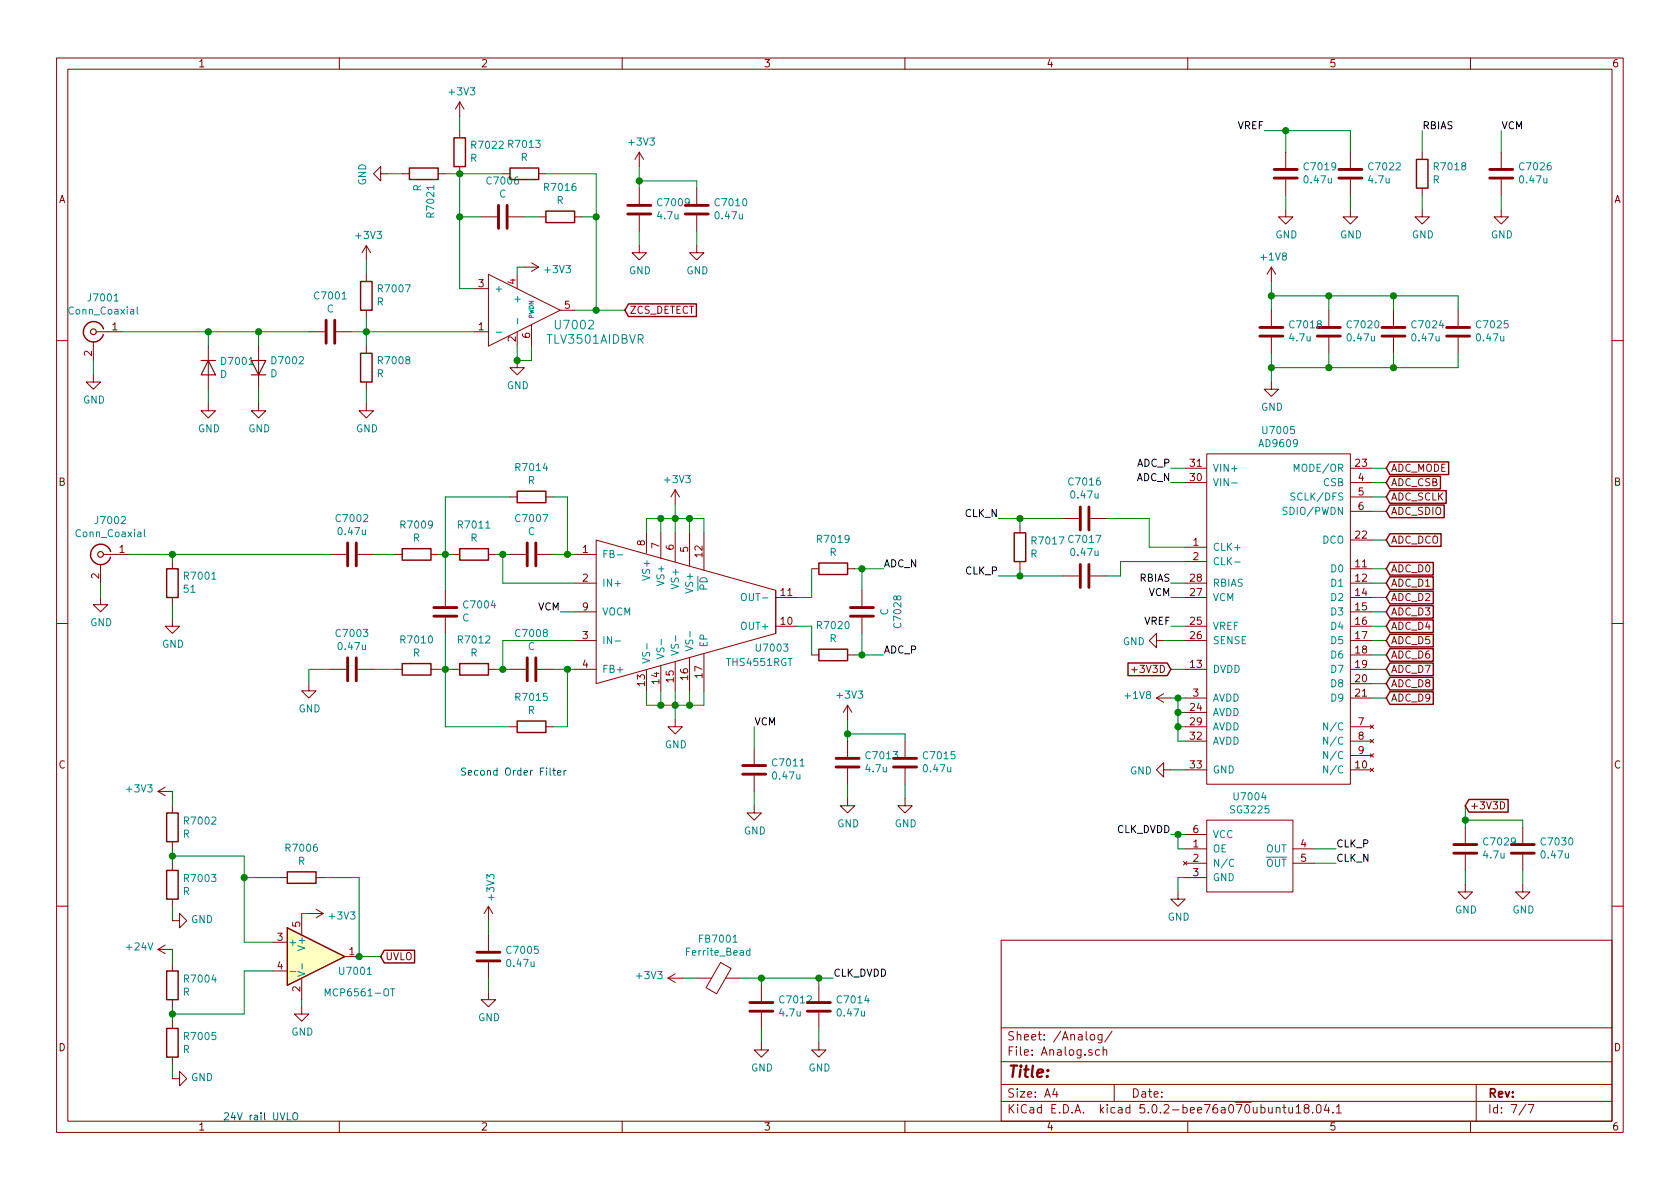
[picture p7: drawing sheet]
EESchema Schematic File Version 4
LIBS:controller-cache
EELAYER 26 0
EELAYER END
$Descr A4 11693 8268
encoding utf-8
Sheet 7 7
Title ""
Date ""
Rev ""
Comp ""
Comment1 ""
Comment2 ""
Comment3 ""
Comment4 ""
$EndDescr
$Comp
L wbraun_ic_lib:TLV3501AIDBVR U7002
U 1 1
P 3600 2150
F 0 "U7002" H 3850 2050 60  0000 L CNN
F 1 "TLV3501AIDBVR" H 3800 1950 60  0000 L CNN
F 2 "Package_TO_SOT_SMD:SOT-23-6" H 3400 2150 60  0001 C CNN
F 3 "" H 3400 2150 60  0000 C CNN
	1    3600 2150
	1    0    0    -1  
$EndComp
$Comp
L Amplifier_Operational:MCP6561-OT U7001
U 1 1
P 2200 6650
F 0 "U7001" H 2350 6550 50  0000 L CNN
F 1 "MCP6561-OT" H 2250 6400 50  0000 L CNN
F 2 "Package_TO_SOT_SMD:SOT-23-5" H 2100 6450 50  0001 L CNN
F 3 "http://ww1.microchip.com/downloads/en/DeviceDoc/22139C.pdf" H 2200 6850 50  0001 C CNN
	1    2200 6650
	1    0    0    -1  
$EndComp
$Comp
L Device:R R7006
U 1 1
P 2100 6100
F 0 "R7006" V 1893 6100 50  0000 C CNN
F 1 "R" V 1984 6100 50  0000 C CNN
F 2 "Resistor_SMD:R_0402_1005Metric" V 2030 6100 50  0001 C CNN
F 3 "~" H 2100 6100 50  0001 C CNN
	1    2100 6100
	0    1    1    0   
$EndComp
$Comp
L Device:R R7002
U 1 1
P 1200 5750
F 0 "R7002" H 1270 5796 50  0000 L CNN
F 1 "R" H 1270 5705 50  0000 L CNN
F 2 "Resistor_SMD:R_0402_1005Metric" V 1130 5750 50  0001 C CNN
F 3 "~" H 1200 5750 50  0001 C CNN
	1    1200 5750
	1    0    0    -1  
$EndComp
$Comp
L Device:R R7003
U 1 1
P 1200 6150
F 0 "R7003" H 1270 6196 50  0000 L CNN
F 1 "R" H 1270 6105 50  0000 L CNN
F 2 "Resistor_SMD:R_0402_1005Metric" V 1130 6150 50  0001 C CNN
F 3 "~" H 1200 6150 50  0001 C CNN
	1    1200 6150
	1    0    0    -1  
$EndComp
$Comp
L Device:R R7004
U 1 1
P 1200 6850
F 0 "R7004" H 1270 6896 50  0000 L CNN
F 1 "R" H 1270 6805 50  0000 L CNN
F 2 "Resistor_SMD:R_0402_1005Metric" V 1130 6850 50  0001 C CNN
F 3 "~" H 1200 6850 50  0001 C CNN
	1    1200 6850
	1    0    0    -1  
$EndComp
$Comp
L Device:R R7005
U 1 1
P 1200 7250
F 0 "R7005" H 1270 7296 50  0000 L CNN
F 1 "R" H 1270 7205 50  0000 L CNN
F 2 "Resistor_SMD:R_0402_1005Metric" V 1130 7250 50  0001 C CNN
F 3 "~" H 1200 7250 50  0001 C CNN
	1    1200 7250
	1    0    0    -1  
$EndComp
Wire Wire Line
	2250 6100 2500 6100
Wire Wire Line
	2500 6100 2500 6650
Wire Wire Line
	1950 6100 1700 6100
Wire Wire Line
	1700 6100 1700 6550
Wire Wire Line
	1700 6550 1900 6550
Wire Wire Line
	1200 5900 1200 5950
Wire Wire Line
	1200 5950 1700 5950
Wire Wire Line
	1700 5950 1700 6100
Connection ~ 1200 5950
Wire Wire Line
	1200 5950 1200 6000
Connection ~ 1700 6100
Wire Wire Line
	1200 5600 1200 5500
Wire Wire Line
	1200 6300 1200 6400
Wire Wire Line
	1200 6700 1200 6600
Wire Wire Line
	1200 7000 1200 7050
Wire Wire Line
	1200 7400 1200 7500
Wire Wire Line
	1200 7050 1700 7050
Wire Wire Line
	1700 7050 1700 6750
Wire Wire Line
	1700 6750 1900 6750
Connection ~ 1200 7050
Wire Wire Line
	1200 7050 1200 7100
$Comp
L power:+3V3 #PWR0218
U 1 1
P 2150 6350
F 0 "#PWR0218" H 2150 6200 50  0001 C CNN
F 1 "+3V3" V 2165 6478 50  0000 L CNN
F 2 "" H 2150 6350 50  0001 C CNN
F 3 "" H 2150 6350 50  0001 C CNN
	1    2150 6350
	0    1    1    0   
$EndComp
$Comp
L power:GND #PWR0219
U 1 1
P 2100 7000
F 0 "#PWR0219" H 2100 6750 50  0001 C CNN
F 1 "GND" H 2105 6827 50  0000 C CNN
F 2 "" H 2100 7000 50  0001 C CNN
F 3 "" H 2100 7000 50  0001 C CNN
	1    2100 7000
	1    0    0    -1  
$EndComp
Wire Wire Line
	2150 6350 2100 6350
Wire Wire Line
	2100 6950 2100 7000
$Comp
L power:GND #PWR0220
U 1 1
P 1200 6400
F 0 "#PWR0220" H 1200 6150 50  0001 C CNN
F 1 "GND" V 1205 6272 50  0000 R CNN
F 2 "" H 1200 6400 50  0001 C CNN
F 3 "" H 1200 6400 50  0001 C CNN
	1    1200 6400
	0    -1   -1   0   
$EndComp
$Comp
L power:GND #PWR0221
U 1 1
P 1200 7500
F 0 "#PWR0221" H 1200 7250 50  0001 C CNN
F 1 "GND" V 1205 7372 50  0000 R CNN
F 2 "" H 1200 7500 50  0001 C CNN
F 3 "" H 1200 7500 50  0001 C CNN
	1    1200 7500
	0    -1   -1   0   
$EndComp
$Comp
L power:+3V3 #PWR0222
U 1 1
P 1200 5500
F 0 "#PWR0222" H 1200 5350 50  0001 C CNN
F 1 "+3V3" V 1215 5628 50  0000 L CNN
F 2 "" H 1200 5500 50  0001 C CNN
F 3 "" H 1200 5500 50  0001 C CNN
	1    1200 5500
	0    -1   -1   0   
$EndComp
$Comp
L power:+24V #PWR0223
U 1 1
P 1200 6600
F 0 "#PWR0223" H 1200 6450 50  0001 C CNN
F 1 "+24V" V 1215 6728 50  0000 L CNN
F 2 "" H 1200 6600 50  0001 C CNN
F 3 "" H 1200 6600 50  0001 C CNN
	1    1200 6600
	0    -1   -1   0   
$EndComp
Text Notes 1550 7800 0    50   ~ 0
24V rail UVLO
$Comp
L Device:C C7005
U 1 1
P 3400 6650
F 0 "C7005" H 3515 6696 50  0000 L CNN
F 1 "0.47u" H 3515 6605 50  0000 L CNN
F 2 "Capacitor_SMD:C_0402_1005Metric" H 3438 6500 50  0001 C CNN
F 3 "~" H 3400 6650 50  0001 C CNN
	1    3400 6650
	1    0    0    -1  
$EndComp
$Comp
L power:+3V3 #PWR0224
U 1 1
P 3400 6400
F 0 "#PWR0224" H 3400 6250 50  0001 C CNN
F 1 "+3V3" V 3415 6528 50  0000 L CNN
F 2 "" H 3400 6400 50  0001 C CNN
F 3 "" H 3400 6400 50  0001 C CNN
	1    3400 6400
	1    0    0    -1  
$EndComp
$Comp
L power:GND #PWR0225
U 1 1
P 3400 6900
F 0 "#PWR0225" H 3400 6650 50  0001 C CNN
F 1 "GND" H 3405 6727 50  0000 C CNN
F 2 "" H 3400 6900 50  0001 C CNN
F 3 "" H 3400 6900 50  0001 C CNN
	1    3400 6900
	1    0    0    -1  
$EndComp
Wire Wire Line
	3400 6400 3400 6500
Wire Wire Line
	3400 6800 3400 6900
$Comp
L wbraun_ic_lib:AD9609 U7005
U 1 1
P 8900 4300
F 0 "U7005" H 8900 5615 50  0000 C CNN
F 1 "AD9609" H 8900 5524 50  0000 C CNN
F 2 "Package_DFN_QFN:QFN-32-1EP_5x5mm_P0.5mm_EP3.45x3.45mm" H 8900 4300 50  0001 C CNN
F 3 "" H 8900 4300 50  0001 C CNN
	1    8900 4300
	1    0    0    -1  
$EndComp
$Comp
L Connector:Conn_Coaxial J7001
U 1 1
P 650 2300
F 0 "J7001" H 580 2538 50  0000 C CNN
F 1 "Conn_Coaxial" H 580 2447 50  0000 C CNN
F 2 "Connector_Coaxial:SMA_Amphenol_132134-16_Vertical" H 650 2300 50  0001 C CNN
F 3 " ~" H 650 2300 50  0001 C CNN
	1    650  2300
	-1   0    0    -1  
$EndComp
$Comp
L Connector:Conn_Coaxial J7002
U 1 1
P 700 3850
F 0 "J7002" H 630 4088 50  0000 C CNN
F 1 "Conn_Coaxial" H 630 3997 50  0000 C CNN
F 2 "Connector_Coaxial:SMA_Amphenol_132134-16_Vertical" H 700 3850 50  0001 C CNN
F 3 " ~" H 700 3850 50  0001 C CNN
	1    700  3850
	-1   0    0    -1  
$EndComp
$Comp
L power:GND #PWR0226
U 1 1
P 700 4150
F 0 "#PWR0226" H 700 3900 50  0001 C CNN
F 1 "GND" H 705 3977 50  0000 C CNN
F 2 "" H 700 4150 50  0001 C CNN
F 3 "" H 700 4150 50  0001 C CNN
	1    700  4150
	1    0    0    -1  
$EndComp
$Comp
L power:GND #PWR0227
U 1 1
P 650 2600
F 0 "#PWR0227" H 650 2350 50  0001 C CNN
F 1 "GND" H 655 2427 50  0000 C CNN
F 2 "" H 650 2600 50  0001 C CNN
F 3 "" H 650 2600 50  0001 C CNN
	1    650  2600
	1    0    0    -1  
$EndComp
$Comp
L Device:D D7001
U 1 1
P 1450 2550
F 0 "D7001" V 1404 2629 50  0000 L CNN
F 1 "D" V 1495 2629 50  0000 L CNN
F 2 "Diode_SMD:D_SOD-123" H 1450 2550 50  0001 C CNN
F 3 "~" H 1450 2550 50  0001 C CNN
	1    1450 2550
	0    1    1    0   
$EndComp
$Comp
L Device:D D7002
U 1 1
P 1800 2550
F 0 "D7002" V 1846 2471 50  0000 R CNN
F 1 "D" V 1755 2471 50  0000 R CNN
F 2 "Diode_SMD:D_SOD-123" H 1800 2550 50  0001 C CNN
F 3 "~" H 1800 2550 50  0001 C CNN
	1    1800 2550
	0    -1   -1   0   
$EndComp
$Comp
L wbraun_ic_lib:THS4551RGT U7003
U 1 1
P 4650 4250
F 0 "U7003" H 5250 4000 50  0000 L CNN
F 1 "THS4551RGT" H 5050 3900 50  0000 L CNN
F 2 "Package_DFN_QFN:QFN-16-1EP_3x3mm_P0.5mm_EP1.8x1.8mm" H 5250 5200 50  0001 C CNN
F 3 "" H 5250 5200 50  0001 C CNN
	1    4650 4250
	1    0    0    -1  
$EndComp
$Comp
L Device:C C7008
U 1 1
P 3700 4650
F 0 "C7008" V 3448 4650 50  0000 C CNN
F 1 "C" V 3539 4650 50  0000 C CNN
F 2 "Capacitor_SMD:C_0402_1005Metric" H 3738 4500 50  0001 C CNN
F 3 "~" H 3700 4650 50  0001 C CNN
	1    3700 4650
	0    1    1    0   
$EndComp
$Comp
L Device:R R7015
U 1 1
P 3700 5050
F 0 "R7015" V 3493 5050 50  0000 C CNN
F 1 "R" V 3584 5050 50  0000 C CNN
F 2 "Resistor_SMD:R_0402_1005Metric" V 3630 5050 50  0001 C CNN
F 3 "~" H 3700 5050 50  0001 C CNN
	1    3700 5050
	0    1    1    0   
$EndComp
$Comp
L Device:R R7012
U 1 1
P 3300 4650
F 0 "R7012" V 3093 4650 50  0000 C CNN
F 1 "R" V 3184 4650 50  0000 C CNN
F 2 "Resistor_SMD:R_0402_1005Metric" V 3230 4650 50  0001 C CNN
F 3 "~" H 3300 4650 50  0001 C CNN
	1    3300 4650
	0    1    1    0   
$EndComp
Wire Wire Line
	4000 4650 3950 4650
Connection ~ 3950 4650
Wire Wire Line
	3950 4650 3850 4650
Wire Wire Line
	3500 4650 3500 4450
Wire Wire Line
	3500 4450 4000 4450
Wire Wire Line
	3500 4650 3550 4650
Wire Wire Line
	3450 4650 3500 4650
Connection ~ 3500 4650
Wire Wire Line
	3100 4650 3150 4650
$Comp
L Device:R R7010
U 1 1
P 2900 4650
F 0 "R7010" V 2693 4650 50  0000 C CNN
F 1 "R" V 2784 4650 50  0000 C CNN
F 2 "Resistor_SMD:R_0402_1005Metric" V 2830 4650 50  0001 C CNN
F 3 "~" H 2900 4650 50  0001 C CNN
	1    2900 4650
	0    1    1    0   
$EndComp
$Comp
L Device:C C7004
U 1 1
P 3100 4250
F 0 "C7004" H 2985 4204 50  0000 R CNN
F 1 "C" H 2985 4295 50  0000 R CNN
F 2 "Capacitor_SMD:C_0402_1005Metric" H 3138 4100 50  0001 C CNN
F 3 "~" H 3100 4250 50  0001 C CNN
	1    3100 4250
	-1   0    0    1   
$EndComp
$Comp
L Device:C C7007
U 1 1
P 3700 3850
F 0 "C7007" V 3448 3850 50  0000 C CNN
F 1 "C" V 3539 3850 50  0000 C CNN
F 2 "Capacitor_SMD:C_0402_1005Metric" H 3738 3700 50  0001 C CNN
F 3 "~" H 3700 3850 50  0001 C CNN
	1    3700 3850
	0    1    1    0   
$EndComp
$Comp
L Device:R R7011
U 1 1
P 3300 3850
F 0 "R7011" V 3093 3850 50  0000 C CNN
F 1 "R" V 3184 3850 50  0000 C CNN
F 2 "Resistor_SMD:R_0402_1005Metric" V 3230 3850 50  0001 C CNN
F 3 "~" H 3300 3850 50  0001 C CNN
	1    3300 3850
	0    1    1    0   
$EndComp
$Comp
L Device:R R7014
U 1 1
P 3700 3450
F 0 "R7014" V 3493 3450 50  0000 C CNN
F 1 "R" V 3584 3450 50  0000 C CNN
F 2 "Resistor_SMD:R_0402_1005Metric" V 3630 3450 50  0001 C CNN
F 3 "~" H 3700 3450 50  0001 C CNN
	1    3700 3450
	0    1    1    0   
$EndComp
Wire Wire Line
	3950 5050 3850 5050
Wire Wire Line
	3950 4650 3950 5050
Wire Wire Line
	3550 5050 3100 5050
Wire Wire Line
	3100 4650 3100 5050
Wire Wire Line
	3050 4650 3100 4650
Connection ~ 3100 4650
$Comp
L Device:R R7009
U 1 1
P 2900 3850
F 0 "R7009" V 2693 3850 50  0000 C CNN
F 1 "R" V 2784 3850 50  0000 C CNN
F 2 "Resistor_SMD:R_0402_1005Metric" V 2830 3850 50  0001 C CNN
F 3 "~" H 2900 3850 50  0001 C CNN
	1    2900 3850
	0    1    1    0   
$EndComp
Wire Wire Line
	3050 3850 3100 3850
Wire Wire Line
	3100 3850 3100 4100
Connection ~ 3100 3850
Wire Wire Line
	3100 3850 3150 3850
Wire Wire Line
	3100 4400 3100 4650
Wire Wire Line
	3450 3850 3500 3850
Wire Wire Line
	3850 3850 3950 3850
Wire Wire Line
	3500 4050 3500 3850
Wire Wire Line
	3500 4050 4000 4050
Connection ~ 3500 3850
Wire Wire Line
	3500 3850 3550 3850
Wire Wire Line
	3850 3450 3950 3450
Wire Wire Line
	3950 3450 3950 3850
Connection ~ 3950 3850
Wire Wire Line
	3950 3850 4000 3850
Wire Wire Line
	3550 3450 3100 3450
Wire Wire Line
	3100 3450 3100 3850
Wire Wire Line
	2600 3850 2750 3850
Wire Wire Line
	2750 4650 2600 4650
Text Notes 3200 5400 0    50   ~ 0
Second Order Filter
Wire Wire Line
	5550 4150 5650 4150
Wire Wire Line
	5550 4350 5650 4350
Wire Wire Line
	4500 4800 4500 4900
Wire Wire Line
	4600 4800 4600 4900
Wire Wire Line
	4800 4800 4800 4900
Wire Wire Line
	4900 4800 4900 4900
$Comp
L power:GND #PWR0228
U 1 1
P 4700 5000
F 0 "#PWR0228" H 4700 4750 50  0001 C CNN
F 1 "GND" H 4705 4827 50  0000 C CNN
F 2 "" H 4700 5000 50  0001 C CNN
F 3 "" H 4700 5000 50  0001 C CNN
	1    4700 5000
	1    0    0    -1  
$EndComp
Wire Wire Line
	4700 4800 4700 4900
Wire Wire Line
	4500 4900 4600 4900
Wire Wire Line
	4700 4900 4600 4900
Connection ~ 4700 4900
Wire Wire Line
	4700 4900 4700 5000
Connection ~ 4600 4900
Wire Wire Line
	4700 4900 4800 4900
Wire Wire Line
	4800 4900 4900 4900
Connection ~ 4800 4900
Wire Wire Line
	4500 3700 4500 3600
Wire Wire Line
	4500 3600 4600 3600
Wire Wire Line
	4900 3600 4900 3700
Wire Wire Line
	4600 3700 4600 3600
Connection ~ 4600 3600
Wire Wire Line
	4600 3600 4700 3600
Wire Wire Line
	4700 3700 4700 3600
Connection ~ 4700 3600
Wire Wire Line
	4700 3600 4800 3600
Wire Wire Line
	4800 3700 4800 3600
Connection ~ 4800 3600
Wire Wire Line
	4800 3600 4900 3600
Wire Wire Line
	4000 4250 3900 4250
Text Label 3900 4250 2    50   ~ 0
VCM
Wire Wire Line
	650  2500 650  2600
Wire Wire Line
	850  2300 1450 2300
Wire Wire Line
	1450 2300 1450 2400
Wire Wire Line
	1450 2300 1800 2300
Wire Wire Line
	1800 2300 1800 2400
Connection ~ 1450 2300
Wire Wire Line
	1450 2700 1450 2800
Wire Wire Line
	1800 2700 1800 2800
$Comp
L power:GND #PWR0229
U 1 1
P 1450 2800
F 0 "#PWR0229" H 1450 2550 50  0001 C CNN
F 1 "GND" H 1455 2627 50  0000 C CNN
F 2 "" H 1450 2800 50  0001 C CNN
F 3 "" H 1450 2800 50  0001 C CNN
	1    1450 2800
	1    0    0    -1  
$EndComp
$Comp
L power:GND #PWR0230
U 1 1
P 1800 2800
F 0 "#PWR0230" H 1800 2550 50  0001 C CNN
F 1 "GND" H 1805 2627 50  0000 C CNN
F 2 "" H 1800 2800 50  0001 C CNN
F 3 "" H 1800 2800 50  0001 C CNN
	1    1800 2800
	1    0    0    -1  
$EndComp
Wire Wire Line
	700  4050 700  4150
$Comp
L Device:R R7001
U 1 1
P 1200 4050
F 0 "R7001" H 1130 4004 50  0000 R CNN
F 1 "51" H 1130 4095 50  0000 R CNN
F 2 "Resistor_SMD:R_2512_6332Metric" V 1130 4050 50  0001 C CNN
F 3 "~" H 1200 4050 50  0001 C CNN
	1    1200 4050
	-1   0    0    1   
$EndComp
$Comp
L Device:C C7002
U 1 1
P 2450 3850
F 0 "C7002" V 2198 3850 50  0000 C CNN
F 1 "0.47u" V 2289 3850 50  0000 C CNN
F 2 "Capacitor_SMD:C_0402_1005Metric" H 2488 3700 50  0001 C CNN
F 3 "~" H 2450 3850 50  0001 C CNN
	1    2450 3850
	0    1    1    0   
$EndComp
$Comp
L Device:C C7003
U 1 1
P 2450 4650
F 0 "C7003" V 2198 4650 50  0000 C CNN
F 1 "0.47u" V 2289 4650 50  0000 C CNN
F 2 "Capacitor_SMD:C_0402_1005Metric" H 2488 4500 50  0001 C CNN
F 3 "~" H 2450 4650 50  0001 C CNN
	1    2450 4650
	0    1    1    0   
$EndComp
$Comp
L power:GND #PWR0231
U 1 1
P 2150 4750
F 0 "#PWR0231" H 2150 4500 50  0001 C CNN
F 1 "GND" H 2155 4577 50  0000 C CNN
F 2 "" H 2150 4750 50  0001 C CNN
F 3 "" H 2150 4750 50  0001 C CNN
	1    2150 4750
	1    0    0    -1  
$EndComp
Wire Wire Line
	2300 4650 2150 4650
Wire Wire Line
	2150 4650 2150 4750
Wire Wire Line
	900  3850 1200 3850
Wire Wire Line
	1200 3850 1200 3900
Wire Wire Line
	1200 4200 1200 4300
$Comp
L power:GND #PWR0232
U 1 1
P 1200 4300
F 0 "#PWR0232" H 1200 4050 50  0001 C CNN
F 1 "GND" H 1205 4127 50  0000 C CNN
F 2 "" H 1200 4300 50  0001 C CNN
F 3 "" H 1200 4300 50  0001 C CNN
	1    1200 4300
	1    0    0    -1  
$EndComp
Wire Wire Line
	1200 3850 2300 3850
Connection ~ 1200 3850
Wire Wire Line
	2500 6650 2650 6650
Connection ~ 2500 6650
Text GLabel 2650 6650 2    50   Input ~ 0
UVLO
$Comp
L Device:C C7001
U 1 1
P 2300 2300
F 0 "C7001" V 2048 2300 50  0000 C CNN
F 1 "C" V 2139 2300 50  0000 C CNN
F 2 "Capacitor_SMD:C_0402_1005Metric" H 2338 2150 50  0001 C CNN
F 3 "~" H 2300 2300 50  0001 C CNN
	1    2300 2300
	0    1    1    0   
$EndComp
Wire Wire Line
	1800 2300 2150 2300
Connection ~ 1800 2300
$Comp
L Device:R R7008
U 1 1
P 2550 2550
F 0 "R7008" H 2480 2504 50  0000 R CNN
F 1 "R" H 2480 2595 50  0000 R CNN
F 2 "Resistor_SMD:R_0402_1005Metric" V 2480 2550 50  0001 C CNN
F 3 "~" H 2550 2550 50  0001 C CNN
	1    2550 2550
	-1   0    0    1   
$EndComp
$Comp
L Device:R R7007
U 1 1
P 2550 2050
F 0 "R7007" H 2480 2004 50  0000 R CNN
F 1 "R" H 2480 2095 50  0000 R CNN
F 2 "Resistor_SMD:R_0402_1005Metric" V 2480 2050 50  0001 C CNN
F 3 "~" H 2550 2050 50  0001 C CNN
	1    2550 2050
	-1   0    0    1   
$EndComp
$Comp
L Device:C C7006
U 1 1
P 3500 1500
F 0 "C7006" V 3248 1500 50  0000 C CNN
F 1 "C" V 3339 1500 50  0000 C CNN
F 2 "Capacitor_SMD:C_0402_1005Metric" H 3538 1350 50  0001 C CNN
F 3 "~" H 3500 1500 50  0001 C CNN
	1    3500 1500
	0    1    1    0   
$EndComp
$Comp
L Device:R R7016
U 1 1
P 3900 1500
F 0 "R7016" V 3693 1500 50  0000 C CNN
F 1 "R" V 3784 1500 50  0000 C CNN
F 2 "Resistor_SMD:R_0402_1005Metric" V 3830 1500 50  0001 C CNN
F 3 "~" H 3900 1500 50  0001 C CNN
	1    3900 1500
	0    1    1    0   
$EndComp
$Comp
L Device:R R7013
U 1 1
P 3650 1200
F 0 "R7013" V 3443 1200 50  0000 C CNN
F 1 "R" V 3534 1200 50  0000 C CNN
F 2 "Resistor_SMD:R_0402_1005Metric" V 3580 1200 50  0001 C CNN
F 3 "~" H 3650 1200 50  0001 C CNN
	1    3650 1200
	0    1    1    0   
$EndComp
Wire Wire Line
	4000 2150 4150 2150
Wire Wire Line
	4150 2150 4150 1500
Wire Wire Line
	4150 1500 4050 1500
Wire Wire Line
	3750 1500 3650 1500
Wire Wire Line
	3800 1200 4150 1200
Wire Wire Line
	4150 1200 4150 1500
Connection ~ 4150 1500
Wire Wire Line
	3500 1200 3200 1200
Wire Wire Line
	3200 1200 3200 1500
Wire Wire Line
	3200 2000 3300 2000
Wire Wire Line
	3350 1500 3200 1500
Connection ~ 3200 1500
Wire Wire Line
	3200 1500 3200 2000
Connection ~ 4150 2150
Wire Wire Line
	3600 2400 3600 2500
Wire Wire Line
	3700 2400 3700 2500
Wire Wire Line
	3600 1900 3600 1850
Wire Wire Line
	3600 1850 3650 1850
$Comp
L power:GND #PWR0233
U 1 1
P 3600 2500
F 0 "#PWR0233" H 3600 2250 50  0001 C CNN
F 1 "GND" H 3605 2327 50  0000 C CNN
F 2 "" H 3600 2500 50  0001 C CNN
F 3 "" H 3600 2500 50  0001 C CNN
	1    3600 2500
	1    0    0    -1  
$EndComp
Wire Wire Line
	3700 2500 3600 2500
Connection ~ 3600 2500
$Comp
L power:+3V3 #PWR0234
U 1 1
P 3650 1850
F 0 "#PWR0234" H 3650 1700 50  0001 C CNN
F 1 "+3V3" V 3665 1978 50  0000 L CNN
F 2 "" H 3650 1850 50  0001 C CNN
F 3 "" H 3650 1850 50  0001 C CNN
	1    3650 1850
	0    1    1    0   
$EndComp
Wire Wire Line
	2450 2300 2550 2300
Wire Wire Line
	2550 2300 2550 2200
Wire Wire Line
	2550 2300 2550 2400
Connection ~ 2550 2300
Wire Wire Line
	2550 2700 2550 2800
Wire Wire Line
	2550 1900 2550 1800
$Comp
L power:+3V3 #PWR0235
U 1 1
P 2550 1800
F 0 "#PWR0235" H 2550 1650 50  0001 C CNN
F 1 "+3V3" H 2565 1973 50  0000 C CNN
F 2 "" H 2550 1800 50  0001 C CNN
F 3 "" H 2550 1800 50  0001 C CNN
	1    2550 1800
	1    0    0    -1  
$EndComp
$Comp
L power:GND #PWR0236
U 1 1
P 2550 2800
F 0 "#PWR0236" H 2550 2550 50  0001 C CNN
F 1 "GND" H 2555 2627 50  0000 C CNN
F 2 "" H 2550 2800 50  0001 C CNN
F 3 "" H 2550 2800 50  0001 C CNN
	1    2550 2800
	1    0    0    -1  
$EndComp
Wire Wire Line
	2550 2300 3300 2300
Wire Wire Line
	4150 2150 4350 2150
Text Label 6150 4550 0    50   ~ 0
ADC_P
Text Label 6150 3950 0    50   ~ 0
ADC_N
Wire Wire Line
	8250 3250 8150 3250
Wire Wire Line
	8250 3350 8150 3350
Text Label 8150 3250 2    50   ~ 0
ADC_P
Text Label 8150 3350 2    50   ~ 0
ADC_N
Wire Wire Line
	9550 3950 9650 3950
Wire Wire Line
	9550 4050 9650 4050
Wire Wire Line
	9550 4150 9650 4150
Wire Wire Line
	9550 4250 9650 4250
Wire Wire Line
	9550 4350 9650 4350
Wire Wire Line
	9550 4450 9650 4450
Wire Wire Line
	9550 4550 9650 4550
Wire Wire Line
	9550 4650 9650 4650
Wire Wire Line
	9550 4750 9650 4750
Wire Wire Line
	9550 4850 9650 4850
Text GLabel 9650 3950 2    50   Input ~ 0
ADC_D0
Text GLabel 9650 4050 2    50   Input ~ 0
ADC_D1
Text GLabel 9650 4150 2    50   Input ~ 0
ADC_D2
Text GLabel 9650 4250 2    50   Input ~ 0
ADC_D3
Text GLabel 9650 4350 2    50   Input ~ 0
ADC_D4
Text GLabel 9650 4450 2    50   Input ~ 0
ADC_D5
Text GLabel 9650 4550 2    50   Input ~ 0
ADC_D6
Text GLabel 9650 4650 2    50   Input ~ 0
ADC_D7
Text GLabel 9650 4750 2    50   Input ~ 0
ADC_D8
Text GLabel 9650 4850 2    50   Input ~ 0
ADC_D9
Wire Wire Line
	9550 3750 9650 3750
Wire Wire Line
	9550 3550 9650 3550
Wire Wire Line
	9550 3450 9650 3450
Wire Wire Line
	9550 3350 9650 3350
Wire Wire Line
	9550 3250 9650 3250
Text GLabel 9650 3750 2    50   Input ~ 0
ADC_DCO
Text GLabel 9650 3250 2    50   Input ~ 0
ADC_MODE
Text GLabel 9650 3350 2    50   Input ~ 0
ADC_CSB
Text GLabel 9650 3450 2    50   Input ~ 0
ADC_SCLK
Text GLabel 9650 3550 2    50   Input ~ 0
ADC_SDIO
Wire Wire Line
	8250 4450 8100 4450
$Comp
L power:GND #PWR0237
U 1 1
P 8100 4450
F 0 "#PWR0237" H 8100 4200 50  0001 C CNN
F 1 "GND" V 8105 4322 50  0000 R CNN
F 2 "" H 8100 4450 50  0001 C CNN
F 3 "" H 8100 4450 50  0001 C CNN
	1    8100 4450
	0    1    1    0   
$EndComp
$Comp
L Device:C C7019
U 1 1
P 8950 1200
F 0 "C7019" H 8835 1154 50  0000 R CNN
F 1 "0.47u" H 8835 1245 50  0000 R CNN
F 2 "Capacitor_SMD:C_0402_1005Metric" H 8988 1050 50  0001 C CNN
F 3 "~" H 8950 1200 50  0001 C CNN
	1    8950 1200
	-1   0    0    1   
$EndComp
$Comp
L Device:C C7022
U 1 1
P 9400 1200
F 0 "C7022" H 9285 1154 50  0000 R CNN
F 1 "4.7u" H 9285 1245 50  0000 R CNN
F 2 "Capacitor_SMD:C_0402_1005Metric" H 9438 1050 50  0001 C CNN
F 3 "~" H 9400 1200 50  0001 C CNN
	1    9400 1200
	-1   0    0    1   
$EndComp
$Comp
L power:GND #PWR0238
U 1 1
P 8950 1450
F 0 "#PWR0238" H 8950 1200 50  0001 C CNN
F 1 "GND" H 8955 1277 50  0000 C CNN
F 2 "" H 8950 1450 50  0001 C CNN
F 3 "" H 8950 1450 50  0001 C CNN
	1    8950 1450
	1    0    0    -1  
$EndComp
$Comp
L power:GND #PWR0239
U 1 1
P 9400 1450
F 0 "#PWR0239" H 9400 1200 50  0001 C CNN
F 1 "GND" H 9405 1277 50  0000 C CNN
F 2 "" H 9400 1450 50  0001 C CNN
F 3 "" H 9400 1450 50  0001 C CNN
	1    9400 1450
	1    0    0    -1  
$EndComp
Wire Wire Line
	8950 1350 8950 1450
Wire Wire Line
	9400 1350 9400 1450
Wire Wire Line
	9400 1050 9400 900 
Wire Wire Line
	8950 900  8950 1050
Wire Wire Line
	8950 900  8800 900 
Text Label 8800 900  2    50   ~ 0
VREF
$Comp
L Device:R R7018
U 1 1
P 9900 1200
F 0 "R7018" H 9830 1154 50  0000 R CNN
F 1 "R" H 9830 1245 50  0000 R CNN
F 2 "Resistor_SMD:R_0402_1005Metric" V 9830 1200 50  0001 C CNN
F 3 "~" H 9900 1200 50  0001 C CNN
	1    9900 1200
	-1   0    0    1   
$EndComp
$Comp
L power:GND #PWR0240
U 1 1
P 9900 1450
F 0 "#PWR0240" H 9900 1200 50  0001 C CNN
F 1 "GND" H 9905 1277 50  0000 C CNN
F 2 "" H 9900 1450 50  0001 C CNN
F 3 "" H 9900 1450 50  0001 C CNN
	1    9900 1450
	1    0    0    -1  
$EndComp
$Comp
L Device:C C7026
U 1 1
P 10450 1200
F 0 "C7026" H 10335 1154 50  0000 R CNN
F 1 "0.47u" H 10335 1245 50  0000 R CNN
F 2 "Capacitor_SMD:C_0402_1005Metric" H 10488 1050 50  0001 C CNN
F 3 "~" H 10450 1200 50  0001 C CNN
	1    10450 1200
	-1   0    0    1   
$EndComp
$Comp
L power:GND #PWR0241
U 1 1
P 10450 1450
F 0 "#PWR0241" H 10450 1200 50  0001 C CNN
F 1 "GND" H 10455 1277 50  0000 C CNN
F 2 "" H 10450 1450 50  0001 C CNN
F 3 "" H 10450 1450 50  0001 C CNN
	1    10450 1450
	1    0    0    -1  
$EndComp
Wire Wire Line
	9900 1350 9900 1450
Wire Wire Line
	10450 1350 10450 1450
Wire Wire Line
	9900 900  9900 1050
Wire Wire Line
	10450 900  10450 1050
Text Label 9900 900  0    50   ~ 0
RBIAS
Text Label 10450 900  0    50   ~ 0
VCM
Wire Wire Line
	8950 900  9400 900 
Connection ~ 8950 900 
Wire Wire Line
	8250 4050 8150 4050
Wire Wire Line
	8250 4150 8150 4150
Wire Wire Line
	8250 4350 8150 4350
Wire Wire Line
	8250 4650 8150 4650
Wire Wire Line
	8250 5350 8150 5350
Wire Wire Line
	8250 4850 8200 4850
Wire Wire Line
	8250 4950 8200 4950
Wire Wire Line
	8200 4950 8200 4850
Connection ~ 8200 4850
Wire Wire Line
	8200 4850 8150 4850
Wire Wire Line
	8200 4950 8200 5050
Wire Wire Line
	8200 5050 8250 5050
Connection ~ 8200 4950
Wire Wire Line
	8200 5050 8200 5150
Wire Wire Line
	8200 5150 8250 5150
Connection ~ 8200 5050
$Comp
L power:GND #PWR0245
U 1 1
P 8150 5350
F 0 "#PWR0245" H 8150 5100 50  0001 C CNN
F 1 "GND" V 8155 5222 50  0000 R CNN
F 2 "" H 8150 5350 50  0001 C CNN
F 3 "" H 8150 5350 50  0001 C CNN
	1    8150 5350
	0    1    1    0   
$EndComp
$Comp
L Device:C C7020
U 1 1
P 9250 2300
F 0 "C7020" H 9135 2254 50  0000 R CNN
F 1 "0.47u" H 9135 2345 50  0000 R CNN
F 2 "Capacitor_SMD:C_0402_1005Metric" H 9288 2150 50  0001 C CNN
F 3 "~" H 9250 2300 50  0001 C CNN
	1    9250 2300
	-1   0    0    1   
$EndComp
$Comp
L Device:C C7024
U 1 1
P 9700 2300
F 0 "C7024" H 9585 2254 50  0000 R CNN
F 1 "0.47u" H 9585 2345 50  0000 R CNN
F 2 "Capacitor_SMD:C_0402_1005Metric" H 9738 2150 50  0001 C CNN
F 3 "~" H 9700 2300 50  0001 C CNN
	1    9700 2300
	-1   0    0    1   
$EndComp
$Comp
L Device:C C7025
U 1 1
P 10150 2300
F 0 "C7025" H 10035 2254 50  0000 R CNN
F 1 "0.47u" H 10035 2345 50  0000 R CNN
F 2 "Capacitor_SMD:C_0402_1005Metric" H 10188 2150 50  0001 C CNN
F 3 "~" H 10150 2300 50  0001 C CNN
	1    10150 2300
	-1   0    0    1   
$EndComp
$Comp
L Device:C C7018
U 1 1
P 8850 2300
F 0 "C7018" H 8735 2254 50  0000 R CNN
F 1 "4.7u" H 8735 2345 50  0000 R CNN
F 2 "Capacitor_SMD:C_0402_1005Metric" H 8888 2150 50  0001 C CNN
F 3 "~" H 8850 2300 50  0001 C CNN
	1    8850 2300
	-1   0    0    1   
$EndComp
Wire Wire Line
	8850 2450 8850 2550
Wire Wire Line
	9250 2450 9250 2550
Connection ~ 9250 2550
Wire Wire Line
	9250 2550 8850 2550
Wire Wire Line
	10150 2450 10150 2550
Wire Wire Line
	10150 2550 9700 2550
Wire Wire Line
	9700 2450 9700 2550
Connection ~ 9700 2550
Wire Wire Line
	9700 2550 9250 2550
Wire Wire Line
	8850 2150 8850 2050
Wire Wire Line
	8850 2050 9250 2050
Wire Wire Line
	10150 2150 10150 2050
Wire Wire Line
	9700 2150 9700 2050
Connection ~ 9700 2050
Wire Wire Line
	9700 2050 10150 2050
Wire Wire Line
	9250 2150 9250 2050
Connection ~ 9250 2050
Wire Wire Line
	9250 2050 9700 2050
Wire Wire Line
	8850 2050 8850 1950
Connection ~ 8850 2050
Wire Wire Line
	8850 2550 8850 2650
Connection ~ 8850 2550
$Comp
L power:GND #PWR0246
U 1 1
P 8850 2650
F 0 "#PWR0246" H 8850 2400 50  0001 C CNN
F 1 "GND" H 8855 2477 50  0000 C CNN
F 2 "" H 8850 2650 50  0001 C CNN
F 3 "" H 8850 2650 50  0001 C CNN
	1    8850 2650
	1    0    0    -1  
$EndComp
$Comp
L power:+1V8 #PWR0247
U 1 1
P 8850 1950
F 0 "#PWR0247" H 8850 1800 50  0001 C CNN
F 1 "+1V8" H 8865 2123 50  0000 C CNN
F 2 "" H 8850 1950 50  0001 C CNN
F 3 "" H 8850 1950 50  0001 C CNN
	1    8850 1950
	1    0    0    -1  
$EndComp
$Comp
L power:+1V8 #PWR0248
U 1 1
P 8150 4850
F 0 "#PWR0248" H 8150 4700 50  0001 C CNN
F 1 "+1V8" V 8165 4978 50  0000 L CNN
F 2 "" H 8150 4850 50  0001 C CNN
F 3 "" H 8150 4850 50  0001 C CNN
	1    8150 4850
	0    -1   -1   0   
$EndComp
Text Label 8150 4350 2    50   ~ 0
VREF
Text Label 8150 4150 2    50   ~ 0
VCM
Text Label 8150 4050 2    50   ~ 0
RBIAS
$Comp
L Device:C C7011
U 1 1
P 5250 5350
F 0 "C7011" H 5135 5304 50  0000 R CNN
F 1 "0.47u" H 5135 5395 50  0000 R CNN
F 2 "Capacitor_SMD:C_0402_1005Metric" H 5288 5200 50  0001 C CNN
F 3 "~" H 5250 5350 50  0001 C CNN
	1    5250 5350
	-1   0    0    1   
$EndComp
$Comp
L power:GND #PWR0249
U 1 1
P 5250 5600
F 0 "#PWR0249" H 5250 5350 50  0001 C CNN
F 1 "GND" H 5255 5427 50  0000 C CNN
F 2 "" H 5250 5600 50  0001 C CNN
F 3 "" H 5250 5600 50  0001 C CNN
	1    5250 5600
	1    0    0    -1  
$EndComp
Wire Wire Line
	5250 5500 5250 5600
Wire Wire Line
	5250 5050 5250 5200
Text Label 5250 5050 0    50   ~ 0
VCM
$Comp
L power:+3V3 #PWR0250
U 1 1
P 4700 3500
F 0 "#PWR0250" H 4700 3350 50  0001 C CNN
F 1 "+3V3" H 4715 3673 50  0000 C CNN
F 2 "" H 4700 3500 50  0001 C CNN
F 3 "" H 4700 3500 50  0001 C CNN
	1    4700 3500
	1    0    0    -1  
$EndComp
Wire Wire Line
	4700 3500 4700 3600
$Comp
L Device:C C7013
U 1 1
P 5900 5300
F 0 "C7013" H 5785 5254 50  0000 R CNN
F 1 "4.7u" H 5785 5345 50  0000 R CNN
F 2 "Capacitor_SMD:C_0402_1005Metric" H 5938 5150 50  0001 C CNN
F 3 "~" H 5900 5300 50  0001 C CNN
	1    5900 5300
	-1   0    0    1   
$EndComp
$Comp
L Device:C C7015
U 1 1
P 6300 5300
F 0 "C7015" H 6185 5254 50  0000 R CNN
F 1 "0.47u" H 6185 5345 50  0000 R CNN
F 2 "Capacitor_SMD:C_0402_1005Metric" H 6338 5150 50  0001 C CNN
F 3 "~" H 6300 5300 50  0001 C CNN
	1    6300 5300
	-1   0    0    1   
$EndComp
Wire Wire Line
	5900 5100 5900 5150
Wire Wire Line
	5900 5100 6300 5100
Wire Wire Line
	6300 5100 6300 5150
Wire Wire Line
	5900 5450 5900 5550
Wire Wire Line
	6300 5450 6300 5550
$Comp
L power:GND #PWR0251
U 1 1
P 6300 5550
F 0 "#PWR0251" H 6300 5300 50  0001 C CNN
F 1 "GND" H 6305 5377 50  0000 C CNN
F 2 "" H 6300 5550 50  0001 C CNN
F 3 "" H 6300 5550 50  0001 C CNN
	1    6300 5550
	1    0    0    -1  
$EndComp
$Comp
L power:GND #PWR0252
U 1 1
P 5900 5550
F 0 "#PWR0252" H 5900 5300 50  0001 C CNN
F 1 "GND" H 5905 5377 50  0000 C CNN
F 2 "" H 5900 5550 50  0001 C CNN
F 3 "" H 5900 5550 50  0001 C CNN
	1    5900 5550
	1    0    0    -1  
$EndComp
Wire Wire Line
	5900 5100 5900 5000
Connection ~ 5900 5100
$Comp
L power:+3V3 #PWR0253
U 1 1
P 5900 5000
F 0 "#PWR0253" H 5900 4850 50  0001 C CNN
F 1 "+3V3" H 5915 5173 50  0000 C CNN
F 2 "" H 5900 5000 50  0001 C CNN
F 3 "" H 5900 5000 50  0001 C CNN
	1    5900 5000
	1    0    0    -1  
$EndComp
$Comp
L Device:C C7009
U 1 1
P 4450 1450
F 0 "C7009" H 4335 1404 50  0000 R CNN
F 1 "4.7u" H 4335 1495 50  0000 R CNN
F 2 "Capacitor_SMD:C_0402_1005Metric" H 4488 1300 50  0001 C CNN
F 3 "~" H 4450 1450 50  0001 C CNN
	1    4450 1450
	-1   0    0    1   
$EndComp
$Comp
L Device:C C7010
U 1 1
P 4850 1450
F 0 "C7010" H 4735 1404 50  0000 R CNN
F 1 "0.47u" H 4735 1495 50  0000 R CNN
F 2 "Capacitor_SMD:C_0402_1005Metric" H 4888 1300 50  0001 C CNN
F 3 "~" H 4850 1450 50  0001 C CNN
	1    4850 1450
	-1   0    0    1   
$EndComp
Wire Wire Line
	4450 1250 4450 1300
Wire Wire Line
	4450 1250 4850 1250
Wire Wire Line
	4850 1250 4850 1300
Wire Wire Line
	4450 1600 4450 1700
Wire Wire Line
	4850 1600 4850 1700
$Comp
L power:GND #PWR0254
U 1 1
P 4850 1700
F 0 "#PWR0254" H 4850 1450 50  0001 C CNN
F 1 "GND" H 4855 1527 50  0000 C CNN
F 2 "" H 4850 1700 50  0001 C CNN
F 3 "" H 4850 1700 50  0001 C CNN
	1    4850 1700
	1    0    0    -1  
$EndComp
$Comp
L power:GND #PWR0255
U 1 1
P 4450 1700
F 0 "#PWR0255" H 4450 1450 50  0001 C CNN
F 1 "GND" H 4455 1527 50  0000 C CNN
F 2 "" H 4450 1700 50  0001 C CNN
F 3 "" H 4450 1700 50  0001 C CNN
	1    4450 1700
	1    0    0    -1  
$EndComp
Wire Wire Line
	4450 1250 4450 1150
Connection ~ 4450 1250
$Comp
L power:+3V3 #PWR0256
U 1 1
P 4450 1150
F 0 "#PWR0256" H 4450 1000 50  0001 C CNN
F 1 "+3V3" H 4465 1323 50  0000 C CNN
F 2 "" H 4450 1150 50  0001 C CNN
F 3 "" H 4450 1150 50  0001 C CNN
	1    4450 1150
	1    0    0    -1  
$EndComp
$Comp
L wbraun_ic_lib:SG3225 U7004
U 1 1
P 8700 5950
F 0 "U7004" H 8700 6365 50  0000 C CNN
F 1 "SG3225" H 8700 6274 50  0000 C CNN
F 2 "wbraun_smd:SG3225" H 9300 5650 50  0001 C CNN
F 3 "" H 9300 5650 50  0001 C CNN
	1    8700 5950
	1    0    0    -1  
$EndComp
Wire Wire Line
	9150 5900 9300 5900
Wire Wire Line
	9150 6000 9300 6000
Wire Wire Line
	8250 5800 8200 5800
Wire Wire Line
	8200 5800 8200 5900
Wire Wire Line
	8200 5900 8250 5900
Connection ~ 8200 5800
Wire Wire Line
	8200 5800 8150 5800
Wire Wire Line
	8250 6100 8200 6100
Wire Wire Line
	8200 6100 8200 6200
$Comp
L power:GND #PWR0257
U 1 1
P 8200 6200
F 0 "#PWR0257" H 8200 5950 50  0001 C CNN
F 1 "GND" H 8205 6027 50  0000 C CNN
F 2 "" H 8200 6200 50  0001 C CNN
F 3 "" H 8200 6200 50  0001 C CNN
	1    8200 6200
	1    0    0    -1  
$EndComp
$Comp
L Device:Ferrite_Bead FB7001
U 1 1
P 5000 6800
F 0 "FB7001" V 4726 6800 50  0000 C CNN
F 1 "Ferrite_Bead" V 4817 6800 50  0000 C CNN
F 2 "Inductor_SMD:L_0805_2012Metric" V 4930 6800 50  0001 C CNN
F 3 "~" H 5000 6800 50  0001 C CNN
	1    5000 6800
	0    1    1    0   
$EndComp
$Comp
L Device:C C7012
U 1 1
P 5300 7000
F 0 "C7012" H 5185 6954 50  0000 R CNN
F 1 "4.7u" H 5185 7045 50  0000 R CNN
F 2 "Capacitor_SMD:C_0402_1005Metric" H 5338 6850 50  0001 C CNN
F 3 "~" H 5300 7000 50  0001 C CNN
	1    5300 7000
	-1   0    0    1   
$EndComp
$Comp
L Device:C C7014
U 1 1
P 5700 7000
F 0 "C7014" H 5585 6954 50  0000 R CNN
F 1 "0.47u" H 5585 7045 50  0000 R CNN
F 2 "Capacitor_SMD:C_0402_1005Metric" H 5738 6850 50  0001 C CNN
F 3 "~" H 5700 7000 50  0001 C CNN
	1    5700 7000
	-1   0    0    1   
$EndComp
Wire Wire Line
	5150 6800 5300 6800
Wire Wire Line
	5300 6800 5300 6850
Wire Wire Line
	5300 6800 5700 6800
Wire Wire Line
	5700 6800 5700 6850
Connection ~ 5300 6800
Wire Wire Line
	5300 7150 5300 7250
Wire Wire Line
	5700 7150 5700 7250
$Comp
L power:GND #PWR0258
U 1 1
P 5700 7250
F 0 "#PWR0258" H 5700 7000 50  0001 C CNN
F 1 "GND" H 5705 7077 50  0000 C CNN
F 2 "" H 5700 7250 50  0001 C CNN
F 3 "" H 5700 7250 50  0001 C CNN
	1    5700 7250
	1    0    0    -1  
$EndComp
$Comp
L power:GND #PWR0259
U 1 1
P 5300 7250
F 0 "#PWR0259" H 5300 7000 50  0001 C CNN
F 1 "GND" H 5305 7077 50  0000 C CNN
F 2 "" H 5300 7250 50  0001 C CNN
F 3 "" H 5300 7250 50  0001 C CNN
	1    5300 7250
	1    0    0    -1  
$EndComp
Wire Wire Line
	4850 6800 4750 6800
$Comp
L power:+3V3 #PWR0260
U 1 1
P 4750 6800
F 0 "#PWR0260" H 4750 6650 50  0001 C CNN
F 1 "+3V3" V 4765 6928 50  0000 L CNN
F 2 "" H 4750 6800 50  0001 C CNN
F 3 "" H 4750 6800 50  0001 C CNN
	1    4750 6800
	0    -1   -1   0   
$EndComp
Wire Wire Line
	5700 6800 5800 6800
Connection ~ 5700 6800
Text Label 5800 6800 0    50   ~ 0
CLK_DVDD
Text Label 8150 5800 2    50   ~ 0
CLK_DVDD
Text Label 9300 5900 0    50   ~ 0
CLK_P
Text Label 9300 6000 0    50   ~ 0
CLK_N
$Comp
L Device:C C7016
U 1 1
P 7550 3600
F 0 "C7016" V 7802 3600 50  0000 C CNN
F 1 "0.47u" V 7711 3600 50  0000 C CNN
F 2 "Capacitor_SMD:C_0402_1005Metric" H 7588 3450 50  0001 C CNN
F 3 "~" H 7550 3600 50  0001 C CNN
	1    7550 3600
	0    -1   -1   0   
$EndComp
$Comp
L Device:C C7017
U 1 1
P 7550 4000
F 0 "C7017" V 7802 4000 50  0000 C CNN
F 1 "0.47u" V 7711 4000 50  0000 C CNN
F 2 "Capacitor_SMD:C_0402_1005Metric" H 7588 3850 50  0001 C CNN
F 3 "~" H 7550 4000 50  0001 C CNN
	1    7550 4000
	0    -1   -1   0   
$EndComp
$Comp
L Device:R R7017
U 1 1
P 7100 3800
F 0 "R7017" H 7170 3846 50  0000 L CNN
F 1 "R" H 7170 3755 50  0000 L CNN
F 2 "Resistor_SMD:R_0402_1005Metric" V 7030 3800 50  0001 C CNN
F 3 "~" H 7100 3800 50  0001 C CNN
	1    7100 3800
	1    0    0    -1  
$EndComp
Wire Wire Line
	7100 3650 7100 3600
Wire Wire Line
	7100 3600 7400 3600
Wire Wire Line
	7100 3950 7100 4000
Wire Wire Line
	7100 4000 7400 4000
Wire Wire Line
	7700 3600 8000 3600
Wire Wire Line
	8000 3600 8000 3800
Wire Wire Line
	8000 3800 8250 3800
Wire Wire Line
	7700 4000 7800 4000
Wire Wire Line
	7800 4000 7800 3900
Wire Wire Line
	7800 3900 8250 3900
Wire Wire Line
	7100 3600 6950 3600
Wire Wire Line
	7100 4000 6950 4000
Connection ~ 7100 3600
Connection ~ 7100 4000
Text Label 6950 4000 2    50   ~ 0
CLK_P
Text Label 6950 3600 2    50   ~ 0
CLK_N
Text GLabel 4350 2150 2    50   Input ~ 0
ZCS_DETECT
$Comp
L Device:R R7019
U 1 1
P 5800 3950
F 0 "R7019" V 5593 3950 50  0000 C CNN
F 1 "R" V 5684 3950 50  0000 C CNN
F 2 "Resistor_SMD:R_0402_1005Metric" V 5730 3950 50  0001 C CNN
F 3 "~" H 5800 3950 50  0001 C CNN
	1    5800 3950
	0    1    1    0   
$EndComp
$Comp
L Device:R R7020
U 1 1
P 5800 4550
F 0 "R7020" V 5593 4550 50  0000 C CNN
F 1 "R" V 5684 4550 50  0000 C CNN
F 2 "Resistor_SMD:R_0402_1005Metric" V 5730 4550 50  0001 C CNN
F 3 "~" H 5800 4550 50  0001 C CNN
	1    5800 4550
	0    1    1    0   
$EndComp
Wire Wire Line
	5650 3950 5650 4150
Wire Wire Line
	5650 4350 5650 4550
$Comp
L Device:C C7028
U 1 1
P 6000 4250
F 0 "C7028" V 5748 4250 50  0000 C CNN
F 1 "C" V 5839 4250 50  0000 C CNN
F 2 "Capacitor_SMD:C_0402_1005Metric" H 6038 4100 50  0001 C CNN
F 3 "~" H 6000 4250 50  0001 C CNN
	1    6000 4250
	-1   0    0    1   
$EndComp
Wire Wire Line
	5950 3950 6000 3950
Wire Wire Line
	6000 3950 6000 4100
Wire Wire Line
	5950 4550 6000 4550
Wire Wire Line
	6000 4550 6000 4400
Wire Wire Line
	6000 3950 6150 3950
Connection ~ 6000 3950
Wire Wire Line
	6000 4550 6150 4550
Connection ~ 6000 4550
$Comp
L Device:R R7022
U 1 1
P 3200 1050
F 0 "R7022" H 3130 1004 50  0000 R CNN
F 1 "R" H 3130 1095 50  0000 R CNN
F 2 "Resistor_SMD:R_0402_1005Metric" V 3130 1050 50  0001 C CNN
F 3 "~" H 3200 1050 50  0001 C CNN
	1    3200 1050
	-1   0    0    1   
$EndComp
Wire Wire Line
	3200 900  3200 800 
$Comp
L power:+3V3 #PWR0111
U 1 1
P 3200 800
F 0 "#PWR0111" H 3200 650 50  0001 C CNN
F 1 "+3V3" H 3215 973 50  0000 C CNN
F 2 "" H 3200 800 50  0001 C CNN
F 3 "" H 3200 800 50  0001 C CNN
	1    3200 800 
	1    0    0    -1  
$EndComp
$Comp
L Device:R R7021
U 1 1
P 2950 1200
F 0 "R7021" H 2880 1154 50  0000 R CNN
F 1 "R" H 2880 1245 50  0000 R CNN
F 2 "Resistor_SMD:R_0402_1005Metric" V 2880 1200 50  0001 C CNN
F 3 "~" H 2950 1200 50  0001 C CNN
	1    2950 1200
	0    -1   -1   0   
$EndComp
Wire Wire Line
	3200 1200 3100 1200
Wire Wire Line
	2800 1200 2700 1200
$Comp
L power:GND #PWR0112
U 1 1
P 2700 1200
F 0 "#PWR0112" H 2700 950 50  0001 C CNN
F 1 "GND" H 2705 1027 50  0000 C CNN
F 2 "" H 2700 1200 50  0001 C CNN
F 3 "" H 2700 1200 50  0001 C CNN
	1    2700 1200
	0    1    1    0   
$EndComp
Connection ~ 3200 1200
Text GLabel 8150 4650 0    50   Input ~ 0
+3V3D
$Comp
L Device:C C7029
U 1 1
P 10200 5900
F 0 "C7029" H 10085 5854 50  0000 R CNN
F 1 "4.7u" H 10085 5945 50  0000 R CNN
F 2 "Capacitor_SMD:C_0402_1005Metric" H 10238 5750 50  0001 C CNN
F 3 "~" H 10200 5900 50  0001 C CNN
	1    10200 5900
	-1   0    0    1   
$EndComp
$Comp
L Device:C C7030
U 1 1
P 10600 5900
F 0 "C7030" H 10485 5854 50  0000 R CNN
F 1 "0.47u" H 10485 5945 50  0000 R CNN
F 2 "Capacitor_SMD:C_0402_1005Metric" H 10638 5750 50  0001 C CNN
F 3 "~" H 10600 5900 50  0001 C CNN
	1    10600 5900
	-1   0    0    1   
$EndComp
Wire Wire Line
	10200 5700 10200 5750
Wire Wire Line
	10200 5700 10600 5700
Wire Wire Line
	10600 5700 10600 5750
Wire Wire Line
	10200 6050 10200 6150
Wire Wire Line
	10600 6050 10600 6150
$Comp
L power:GND #PWR0167
U 1 1
P 10600 6150
F 0 "#PWR0167" H 10600 5900 50  0001 C CNN
F 1 "GND" H 10605 5977 50  0000 C CNN
F 2 "" H 10600 6150 50  0001 C CNN
F 3 "" H 10600 6150 50  0001 C CNN
	1    10600 6150
	1    0    0    -1  
$EndComp
$Comp
L power:GND #PWR0168
U 1 1
P 10200 6150
F 0 "#PWR0168" H 10200 5900 50  0001 C CNN
F 1 "GND" H 10205 5977 50  0000 C CNN
F 2 "" H 10200 6150 50  0001 C CNN
F 3 "" H 10200 6150 50  0001 C CNN
	1    10200 6150
	1    0    0    -1  
$EndComp
Wire Wire Line
	10200 5700 10200 5600
Connection ~ 10200 5700
Text GLabel 10200 5600 2    50   Input ~ 0
+3V3D
$EndSCHEMATC
